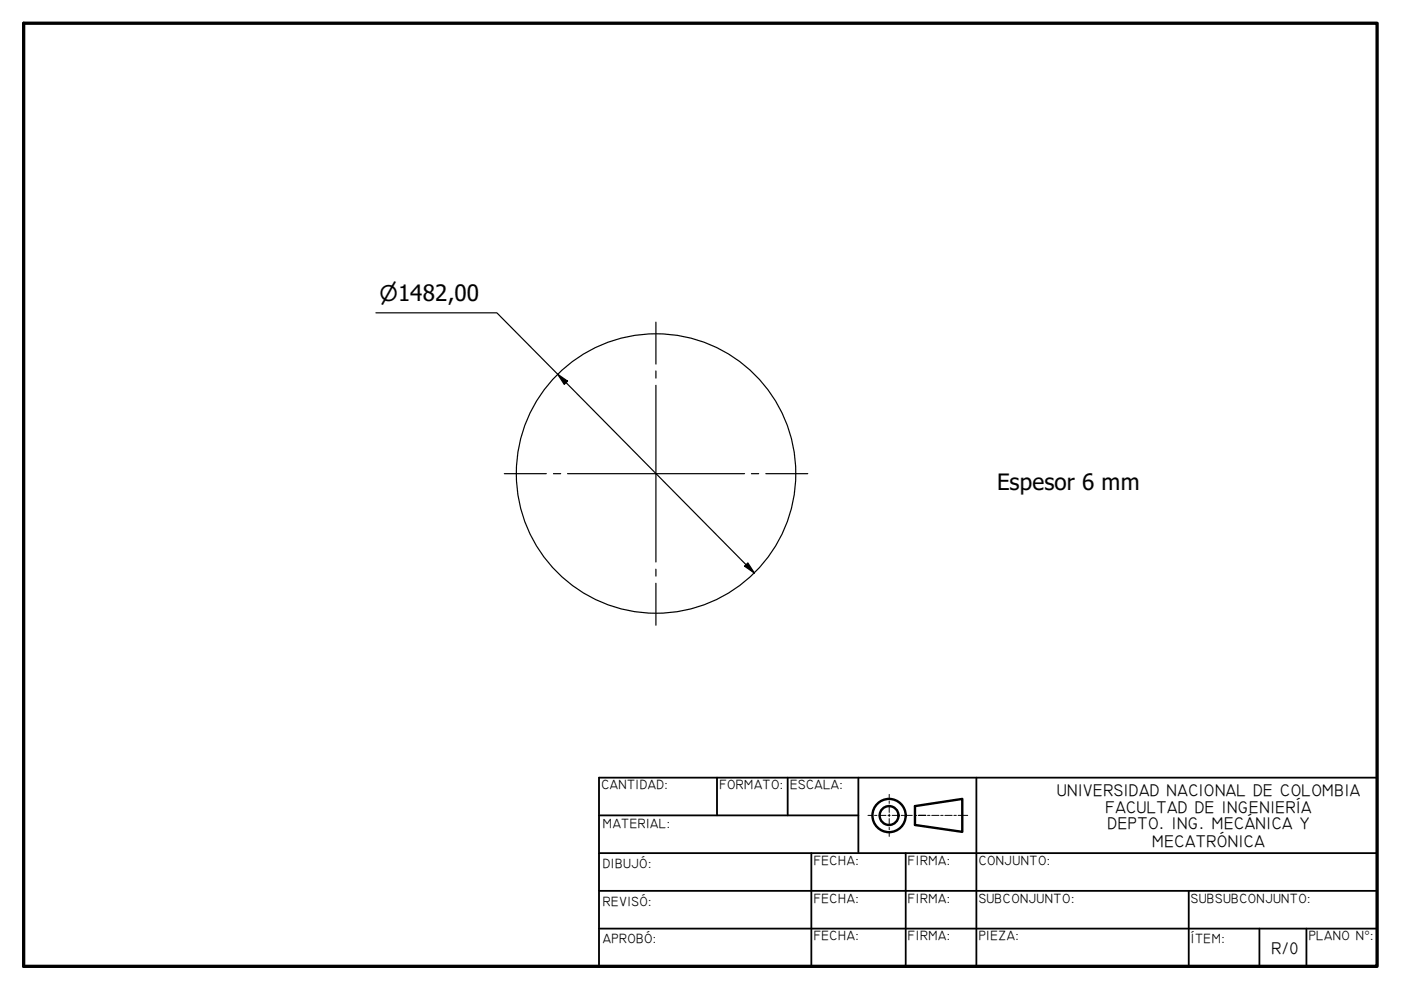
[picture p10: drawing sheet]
<svg xmlns="http://www.w3.org/2000/svg" width="297mm" height="210mm" viewBox="0 0 297 210" stroke-linecap="round" stroke-linejoin="round" font-family="sans-serif">
<!-- layer: Border (ISO) -->
<path d="M5 4.9h287v200h-287z" fill="none" stroke="#000" stroke-width=".7"/>
<!-- layer: Title (ISO) -->
<g fill="none" stroke="#000" stroke-width=".38">
<path d="M127 172.9h55M127 164.9h165v40h-165zM152 164.9v8M167 164.9v8M182 164.9v15.9M207 164.9v40M127 180.9h165M127 188.9h165M127 196.9h165M172 180.9v24M192 180.9v24M252 188.9v16"/>
<path d="M267 196.9v8M277 196.9v8"/>
</g>
<g fill="none" stroke="#000" stroke-width=".21">
<path d="M184 172.9h1M185.4 172.9h.5M186.4 172.9h1.4M188.3 172.9h.4M188.5 168.4v1.1M188.5 176.4v.9M188.5 169.8v.5M188.5 170.7v1.5M188.5 172.6v.5M188.5 173.6v1.4M188.5 175.4v.5M189.2 172.9h1.4"/>
<path d="M191.1 172.9h.5M192 172.9h1.4M193.9 172.9h.5M194.8 172.9h1.5M196.7 172.9h.5M197.5 172.9h1.6M199.5 172.9h.5M200.3 172.9h1.6M202.2 172.9h.6M203.1 172.9h2.1"/>
</g>
<g fill="none" stroke="#000" stroke-width=".51">
<path d="M194 170.9l10-1.5v7l-10-1.5z"/>
<circle cx="188.5" cy="172.9" r="3.5"/>
<circle cx="188.5" cy="172.9" r="2"/>
</g>
<!-- layer: Sketch Geometry (ISO) -->
<g fill="none" stroke="#000" stroke-width=".25">
<path d="M194.8 172.9h1.5"/>
<circle cx="139.1" cy="100.4" r="29.6"/>
</g>
<!-- layer: Dimension (ISO) -->
<path d="M79.7 66.3h25.6l54.7 55.2M118.2 79.3l2.1 1.5-.7 .7zM158.6 119.4l1.4 2.1-2.1-1.4z" fill="none" stroke="#000" stroke-width=".25"/>
<g fill="#000">
<path d="M118.2 79.3l2.1 1.5-.7 .7z" fill-rule="evenodd"/>
<path d="M158.6 119.4l1.4 2.1-2.1-1.4z" fill-rule="evenodd"/>
</g>
<!-- layer: Center Mark (ISO) -->
<path d="M139.1 68.3v8.9M139.1 78.6v1.6M139.1 81.7v37.5M106.9 100.4h8.9M117.3 100.4h1.6M120.3 100.4h37.6M159.3 100.4h1.5M162.4 100.4h8.9M139.1 120.7v1.4M139.1 123.7v8.9" fill="none" stroke="#000" stroke-width=".25"/>
<text font-size="4.8" x="211.4" y="103.9">Espesor 6 mm</text>
<text font-size="4.6" x="80.5" y="63.9">⌀1482,00</text>
<g font-size="3.6">
<text x="224.1" y="168.7">UNIVERSIDAD NACIONAL DE COLOMBIA</text>
<text x="234.4" y="172.3">FACULTAD DE INGENIERÍA</text>
<text x="234.8" y="175.9">DEPTO. ING. MECÁNICA Y</text>
<text x="244.3" y="179.5">MECATRÓNICA</text>
<text x="269.6" y="202.2">R/0</text>
</g>
<g font-size="2.9">
<text x="127.5" y="167.4">CANTIDAD:</text>
<text x="152.5" y="167.4">FORMATO:</text>
<text x="167.5" y="167.4">ESCALA:</text>
<text x="127.8" y="175.5">MATERIAL:</text>
<text x="127.8" y="184">DIBUJÓ:</text>
<text x="172.5" y="183.4">FECHA:</text>
<text x="192.5" y="183.4">FIRMA:</text>
<text x="207.5" y="183.4">CONJUNTO:</text>
<text x="127.8" y="192">REVISÓ:</text>
<text x="172.5" y="191.4">FECHA:</text>
<text x="192.5" y="191.4">FIRMA:</text>
<text x="207.5" y="191.4">SUBCONJUNTO:</text>
<text x="252.5" y="191.4">SUBSUBCONJUNTO:</text>
<text x="127.8" y="200">APROBÓ:</text>
<text x="172.5" y="199.4">FECHA:</text>
<text x="192.5" y="199.4">FIRMA:</text>
<text x="207.5" y="199.4">PIEZA:</text>
<text x="252.5" y="200">ÍTEM:</text>
<text x="277.5" y="199.4">PLANO N°:</text>
</g>
</svg>
